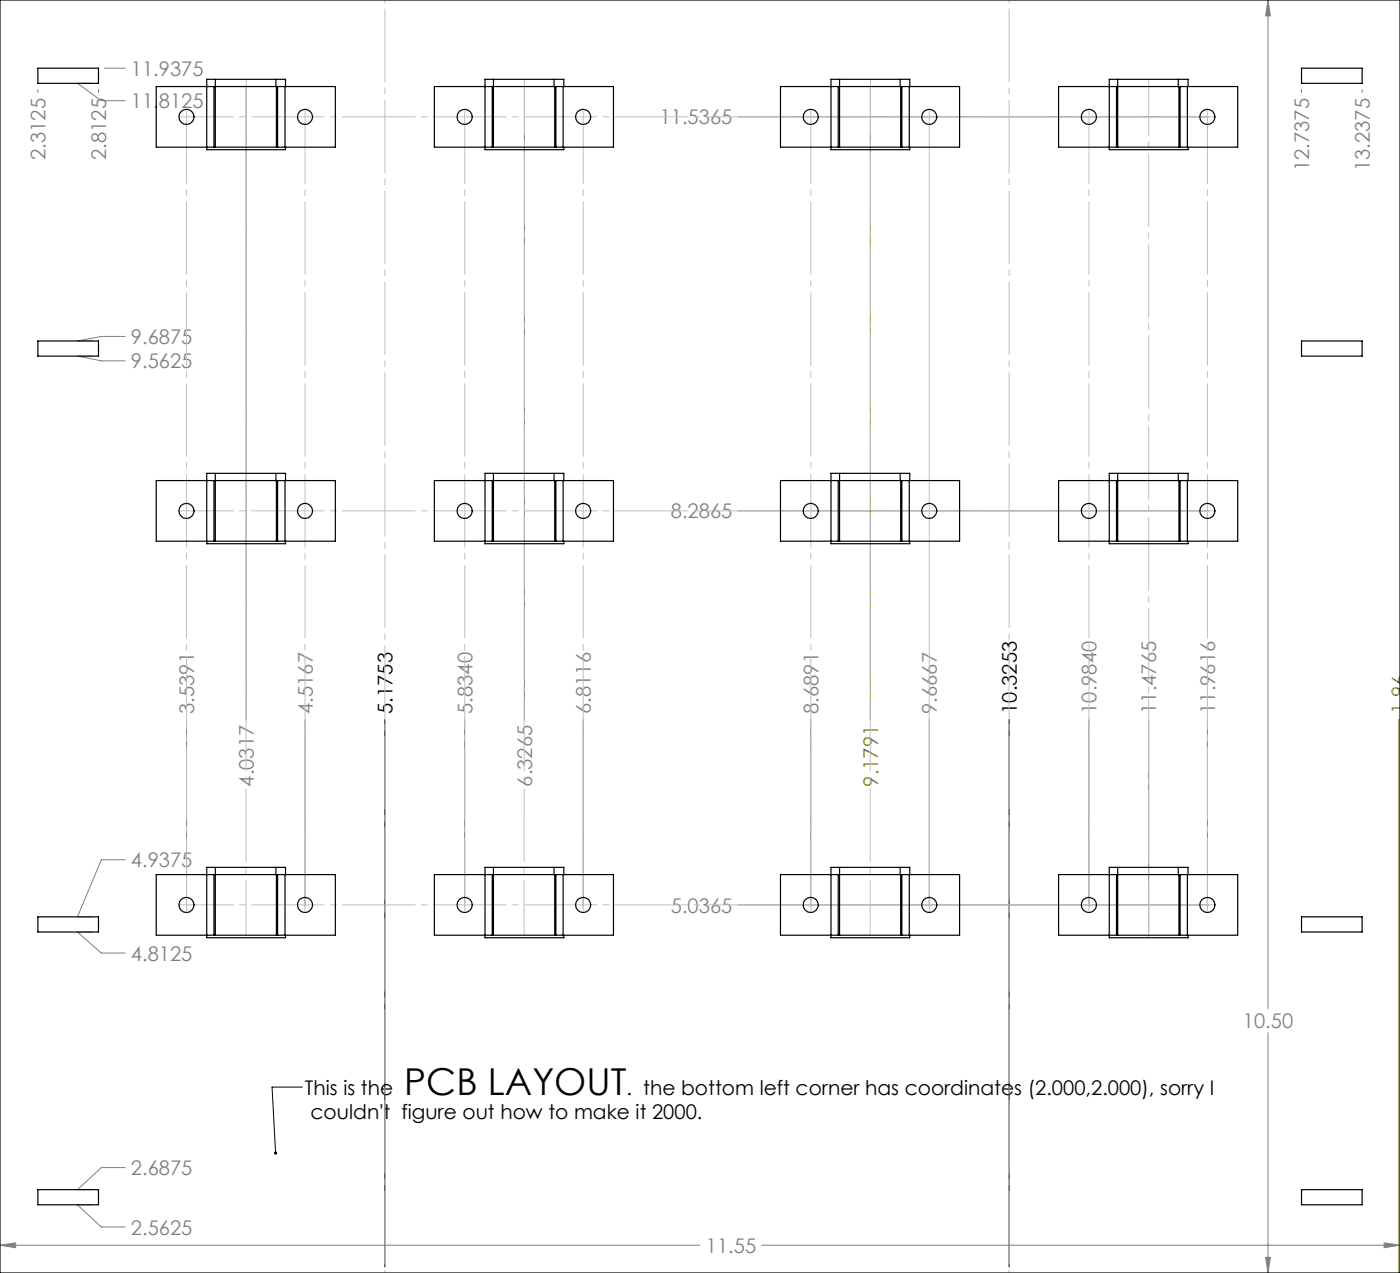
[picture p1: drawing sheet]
<svg xmlns="http://www.w3.org/2000/svg" width="293mm" height="267mm" viewBox="0 0 293 267" stroke-linecap="round" stroke-linejoin="round" font-family="sans-serif">
<g fill="none" stroke="#808080" stroke-width=".21">
<path d="M7.9 18.7v.7M19.4 17.5h-3.2l5 3.6h5M20.6 18.7v.7M21.9 14.3h4.3M51.6 17.9v132.8M109.9 17.9v132.8M265.7 0l.5 3.3h-1zM265.7 0v211.3M272.7 18.7v.7M285.4 18.7v.7M154.6 24.5h98.7M19.4 74.6h-3.2l5 1h5"/>
<path d="M26.2 70.5h-5l-5 .9h3.2M154.6 107h98.7M39.1 150.7v39.2M63.9 150.7v39.2M97.4 150.7v39.2M122.2 150.7v39.2M169.9 150.7v39.2M194.7 150.7v39.2M228.2 150.7v39.2M240.7 150.7v44.5M253 150.7v39.2M19.4 195.3h-3.2l5 4.4h5"/>
<path d="M26.2 180.1h-5l-5 12h3.2M154.6 189.6h98.7M265.7 216.4v50.3M19.4 252.4h-3.2l5 4.7h5M26.2 244.6h-5l-5 4.6h3.2M0 260.9l3.3-.5v1zM0 260.9h146.7M159.6 260.9h133.8M265.2 263.4h1l-.5 3.3zM290.1 260.4l3.3 .5-3.3 .5z"/>
</g>
<path d="M80.6 150.7v114.7M211.5 150.7v114.7M63.4 227.8h-6.4l.7 13.7" fill="none" stroke="#000" stroke-width=".21"/>
<path d="M182.4 17.9v132.8M293.1 150.7v116.1" fill="none" stroke="#808000" stroke-width=".21"/>
<path d="M37.5 24.5h217.1M254.6 107h-217.1M37.5 189.6h217.1" fill="none" stroke="#c0c0c0" stroke-width=".21" stroke-dasharray="15.2 1.3 1.3 1.3" stroke-dashoffset="3.8"/>
<path d="M39.1 22.9v168.3M97.4 22.9v168.3M169.9 22.9v168.3M228.2 22.9v168.3M63.9 191.2v-168.3M122.2 191.2v-168.3M253 191.2v-168.3" fill="none" stroke="#c0c0c0" stroke-width=".21" stroke-dasharray="15.2 1.3 1.3 1.3" stroke-dashoffset="-.3"/>
<path d="M51.6 16.6l-.1 179.3M109.9 16.6l-.1 179.3M182.3 195.9l.1-179.3" fill="none" stroke="#c0c0c0" stroke-width=".21" stroke-dasharray="15.2 1.3 1.3 1.3" stroke-dashoffset="3.7"/>
<path d="M80.7 0v266.7M211.5 0v266.7" fill="none" stroke="#c0c0c0" stroke-width=".21" stroke-dasharray="15.2 1.3 1.3 1.3" stroke-dashoffset="-1.9"/>
<path d="M240.7 16.6v179.8" fill="none" stroke="#c0c0c0" stroke-width=".21" stroke-dasharray="15.2 1.3 1.3 1.3" stroke-dashoffset="3.4"/>
<path d="M194.7 22.9v168.3" fill="none" stroke="#c0c0c0" stroke-width=".21"/>
<path d="M57.5 241.3a.33 .33 0 0 1 .6 .2 .33 .33 0 0 1-.4 .4v-.4v.4h-.1a.32 .32 0 0 1-.2-.3 .32 .32 0 0 1 .1-.3z" fill="#000"/>
<path d="M290.1 260.4l3.3 .5-3.3 .5zM0 260.9l3.3-.5v1zM265.7 0l.5 3.3h-1zM265.2 263.4h1l-.5 3.3z" fill="#808080"/>
<g fill="none" stroke="#000" stroke-width=".25">
<path d="M0 0h293.4v266.7h-293.4zM7.9 14.3h12.7v3.2h-12.7zM44.8 18.1h-12.1v12.7h12.1M44.8 18.1h.3M44.8 18.1v12.7M45.1 16.6v1.5M45.1 18.1h12.8M45.1 18.1v12.7M57.8 16.6v1.5M57.9 18.1h.3M57.9 18.1v12.7M58.2 18.1h1.5"/>
<path d="M58.2 18.1v12.7M59.7 18.1h10.6v12.7h-10.6M59.7 18.1v12.7M59.8 18.1v-1.5h-16.5v14.8h16.5v-.6M103.2 18.1h-12.2v12.7h12.2M103.2 18.1h.2M103.2 18.1v12.7M103.4 16.6v1.5M103.4 18.1h12.8M103.4 18.1v12.7M116.1 16.6v1.5M116.2 18.1h.3"/>
<path d="M116.2 18.1v12.7M116.5 18.1h1.5M116.5 18.1v12.7M118 18.1h10.6v12.7h-10.6M118 18.1v12.7M118.1 18.1v-1.5h-16.5v14.8h16.5v-.6M175.6 18.1h-12.1v12.7h12.1M175.6 18.1h.3M175.6 18.1v12.7M175.9 16.6v1.5M175.9 18.1h12.8M175.9 18.1v12.7"/>
<path d="M188.6 16.6v1.5M188.7 18.1h.3M188.7 18.1v12.7M189 18.1h1.5M189 18.1v12.7M190.5 18.1h10.6v12.7h-10.6M190.5 18.1v12.7M190.6 18.1v-1.5h-16.5v14.8h16.5v-.6M234 18.1h-12.2v12.7h12.2M234 18.1h.2M234 18.1v12.7M234.2 16.6v1.5"/>
<path d="M234.2 18.1h12.9M234.2 18.1v12.7M246.9 16.6v1.5M247.1 18.1h.2M247.1 18.1v12.7M247.3 18.1h1.5M247.3 18.1v12.7M248.8 18.1h10.6v12.7h-10.6M248.8 18.1v12.7M249 18.1v-1.5h-16.6v14.8h16.6v-.6M272.7 14.3h12.7v3.2h-12.7zM44.8 30.8h.3"/>
<path d="M45.1 30.8h12.8M57.9 30.8h.3M58.2 30.8h1.5M103.2 30.8h.2M103.4 30.8h12.8M116.2 30.8h.3M116.5 30.8h1.5M175.6 30.8h.3M175.9 30.8h12.8M188.7 30.8h.3M189 30.8h1.5M234 30.8h.2"/>
<path d="M234.2 30.8h12.9M247.1 30.8h.2M247.3 30.8h1.5M7.9 71.4h12.7v3.2h-12.7zM272.7 71.4h12.7v3.2h-12.7zM45.1 99.2v1.5M57.8 99.2v1.5M103.4 99.2v1.5M116.1 99.2v1.5M175.9 99.2v1.5M188.6 99.2v1.5M234.2 99.2v1.5"/>
<path d="M246.9 99.2v1.5M44.8 100.7h-12.1v12.7h12.1M44.8 113.4h.3M44.8 100.7h.3M44.8 100.7v12.7M45.1 113.4h12.8M45.1 100.7h12.8M45.1 100.7v12.7M57.9 113.4h.3M57.9 100.7h.3M57.9 100.7v12.7M58.2 100.7h1.5"/>
<path d="M58.2 113.4h1.5M58.2 100.7v12.7M59.7 100.7h10.6v12.7h-10.6M59.7 100.7v12.7M59.8 100.7v-1.5h-16.5v14.7h16.5v-.5M103.2 100.7h-12.2v12.7h12.2M103.2 113.4h.2M103.2 100.7h.2M103.2 100.7v12.7M103.4 113.4h12.8M103.4 100.7h12.8M103.4 100.7v12.7"/>
<path d="M116.2 113.4h.3M116.2 100.7h.3M116.2 100.7v12.7M116.5 113.4h1.5M116.5 100.7h1.5M116.5 100.7v12.7M118 100.7h10.6v12.7h-10.6M118 100.7v12.7M118.1 100.7v-1.5h-16.5v14.7h16.5v-.5M175.6 100.7h-12.1v12.7h12.1M175.6 113.4h.3M175.6 100.7h.3"/>
<path d="M175.6 100.7v12.7M175.9 100.7v12.7M175.9 113.4h12.8M175.9 100.7h12.8M188.7 100.7h.3M188.7 113.4h.3M188.7 100.7v12.7M189 100.7h1.5M189 113.4h1.5M189 100.7v12.7M190.5 100.7h10.6v12.7h-10.6M190.5 100.7v12.7"/>
<path d="M190.6 100.7v-1.5h-16.5v14.7h16.5v-.5M234 100.7h-12.2v12.7h12.2M234 113.4h.2M234 100.7h.2M234 100.7v12.7M234.2 113.4h12.9M234.2 100.7h12.9M234.2 100.7v12.7M247.1 100.7h.2M247.1 113.4h.2M247.1 100.7v12.7M247.3 100.7h1.5"/>
<path d="M247.3 113.4h1.5M247.3 100.7v12.7M248.8 100.7h10.6v12.7h-10.6M248.8 100.7v12.7M249 100.7v-1.5h-16.6v14.7h16.6v-.5M7.9 192.1h12.7v3.2h-12.7zM44.8 183.2h-12.1v12.7h12.1M44.8 195.9h.3M44.8 183.2h.3M44.8 183.2v12.7M45.1 181.7v1.5M45.1 183.2h12.8"/>
<path d="M45.1 195.9h12.8M45.1 183.2v12.7M57.8 181.7v1.5M57.9 183.2h.3M57.9 195.9h.3M57.9 183.2v12.7M58.2 183.2h1.5M58.2 195.9h1.5M58.2 183.2v12.7M59.7 183.2h10.6v12.7h-10.6M59.7 183.2v12.7M59.8 183.2v-1.5h-16.5v14.8h16.5v-.6"/>
<path d="M103.2 183.2h-12.2v12.7h12.2M103.2 195.9h.2M103.2 183.2h.2M103.2 183.2v12.7M103.4 181.7v1.5M103.4 183.2h12.8M103.4 195.9h12.8M103.4 183.2v12.7M116.1 181.7v1.5M116.2 195.9h.3M116.2 183.2h.3M116.2 183.2v12.7"/>
<path d="M116.5 183.2h1.5M116.5 195.9h1.5M116.5 183.2v12.7M118 183.2h10.6v12.7h-10.6M118 183.2v12.7M118.1 183.2v-1.5h-16.5v14.8h16.5v-.6M175.6 183.2h-12.1v12.7h12.1M175.6 195.9h.3M175.6 183.2h.3M175.6 183.2v12.7M175.9 181.7v1.5M175.9 183.2v12.7"/>
<path d="M175.9 183.2h12.8M175.9 195.9h12.8M188.6 181.7v1.5M188.7 183.2h.3M188.7 195.9h.3M188.7 183.2v12.7M189 183.2h1.5M189 195.9h1.5M189 183.2v12.7M190.5 183.2h10.6v12.7h-10.6M190.5 183.2v12.7M190.6 183.2v-1.5h-16.5v14.8h16.5v-.6"/>
<path d="M234 183.2h-12.2v12.7h12.2M234 195.9h.2M234 183.2h.2M234 183.2v12.7M234.2 181.7v1.5M234.2 183.2v12.7M234.2 183.2h12.9M234.2 195.9h12.9M246.9 181.7v1.5M247.1 183.2h.2M247.1 195.9h.2M247.1 183.2v12.7"/>
<path d="M247.3 195.9h1.5M247.3 183.2h1.5M247.3 183.2v12.7M248.8 183.2h10.6v12.7h-10.6M248.8 183.2v12.7M249 183.2v-1.5h-16.6v14.8h16.6v-.6M272.7 192.1h12.7v3.2h-12.7zM7.9 249.2h12.7v3.2h-12.7zM272.7 249.2h12.7v3.2h-12.7z"/>
<circle cx="39.1" cy="24.5" r="1.59"/>
<circle cx="63.9" cy="24.5" r="1.59"/>
<circle cx="97.4" cy="24.5" r="1.58"/>
<circle cx="122.2" cy="24.5" r="1.58"/>
<circle cx="169.9" cy="24.5" r="1.59"/>
<circle cx="194.7" cy="24.5" r="1.59"/>
<circle cx="228.2" cy="24.5" r="1.58"/>
<circle cx="253" cy="24.5" r="1.58"/>
<circle cx="39.1" cy="107" r="1.59"/>
<circle cx="63.9" cy="107" r="1.59"/>
<circle cx="97.4" cy="107.1" r="1.58"/>
<circle cx="122.2" cy="107.1" r="1.58"/>
<circle cx="169.9" cy="107" r="1.59"/>
<circle cx="194.7" cy="107" r="1.59"/>
<circle cx="228.2" cy="107.1" r="1.58"/>
<circle cx="253" cy="107.1" r="1.58"/>
<circle cx="39.1" cy="189.6" r="1.59"/>
<circle cx="63.9" cy="189.6" r="1.59"/>
<circle cx="97.4" cy="189.6" r="1.58"/>
<circle cx="122.2" cy="189.6" r="1.58"/>
<circle cx="169.9" cy="189.6" r="1.59"/>
<circle cx="194.7" cy="189.6" r="1.59"/>
<circle cx="228.2" cy="189.6" r="1.58"/>
<circle cx="253" cy="189.6" r="1.58"/>
</g>
<text font-size="7.8" x="84.7" y="229.5">PCB LAYOUT</text>
<g font-size="4.2" fill="#808080">
<text x="27.4" y="15.9">11.9375</text>
<text x="27.4" y="22.7">11.8125</text>
<text x="138.2" y="26.1">11.5365</text>
<text x="9.5" y="33.5" transform="rotate(-90 9.5 33.5)">2.3125</text>
<text x="22.2" y="33.5" transform="rotate(-90 22.2 33.5)">2.8125</text>
<text x="274.3" y="35.8" transform="rotate(-90 274.3 35.8)">12.7375</text>
<text x="287" y="35.8" transform="rotate(-90 287 35.8)">13.2375</text>
<text x="27.4" y="72.1">9.6875</text>
<text x="27.4" y="77.2">9.5625</text>
<text x="140.6" y="108.6">8.2865</text>
<text x="40.7" y="149.5" transform="rotate(-90 40.7 149.5)">3.5391</text>
<text x="65.5" y="149.5" transform="rotate(-90 65.5 149.5)">4.5167</text>
<text x="99" y="149.5" transform="rotate(-90 99 149.5)">5.8340</text>
<text x="123.8" y="149.5" transform="rotate(-90 123.8 149.5)">6.8116</text>
<text x="171.5" y="149.5" transform="rotate(-90 171.5 149.5)">8.6891</text>
<text x="196.3" y="149.5" transform="rotate(-90 196.3 149.5)">9.6667</text>
<text x="229.8" y="149.5" transform="rotate(-90 229.8 149.5)">10.9840</text>
<text x="242.3" y="149.5" transform="rotate(-90 242.3 149.5)">11.4765</text>
<text x="254.6" y="149.5" transform="rotate(-90 254.6 149.5)">11.9616</text>
<text x="53.2" y="164.8" transform="rotate(-90 53.2 164.8)">4.0317</text>
<text x="111.5" y="164.8" transform="rotate(-90 111.5 164.8)">6.3265</text>
<text x="27.4" y="181.7">4.9375</text>
<text x="140.6" y="191.2">5.0365</text>
<text x="27.4" y="201.2">4.8125</text>
<text x="260.5" y="215.4">10.50</text>
<text x="27.4" y="246.2">2.6875</text>
<text x="27.4" y="258.6">2.5625</text>
<text x="147.9" y="262.5">11.55</text>
</g>
<g font-size="4.2">
<text x="82.3" y="149.5" transform="rotate(-90 82.3 149.5)">5.1753</text>
<text x="213.1" y="149.5" transform="rotate(-90 213.1 149.5)">10.3253</text>
<text x="63.9" y="229.5">This is the</text>
<text x="131.3" y="229.5">. the bottom left corner has coordinates (2.000,2.000), sorry I</text>
<text x="65.1" y="234.4">couldn't figure out how to make it 2000.</text>
</g>
<text font-size="4.2" fill="#808000" x="184" y="164.8" transform="rotate(-90 184 164.8)">9.1791</text>
</svg>
